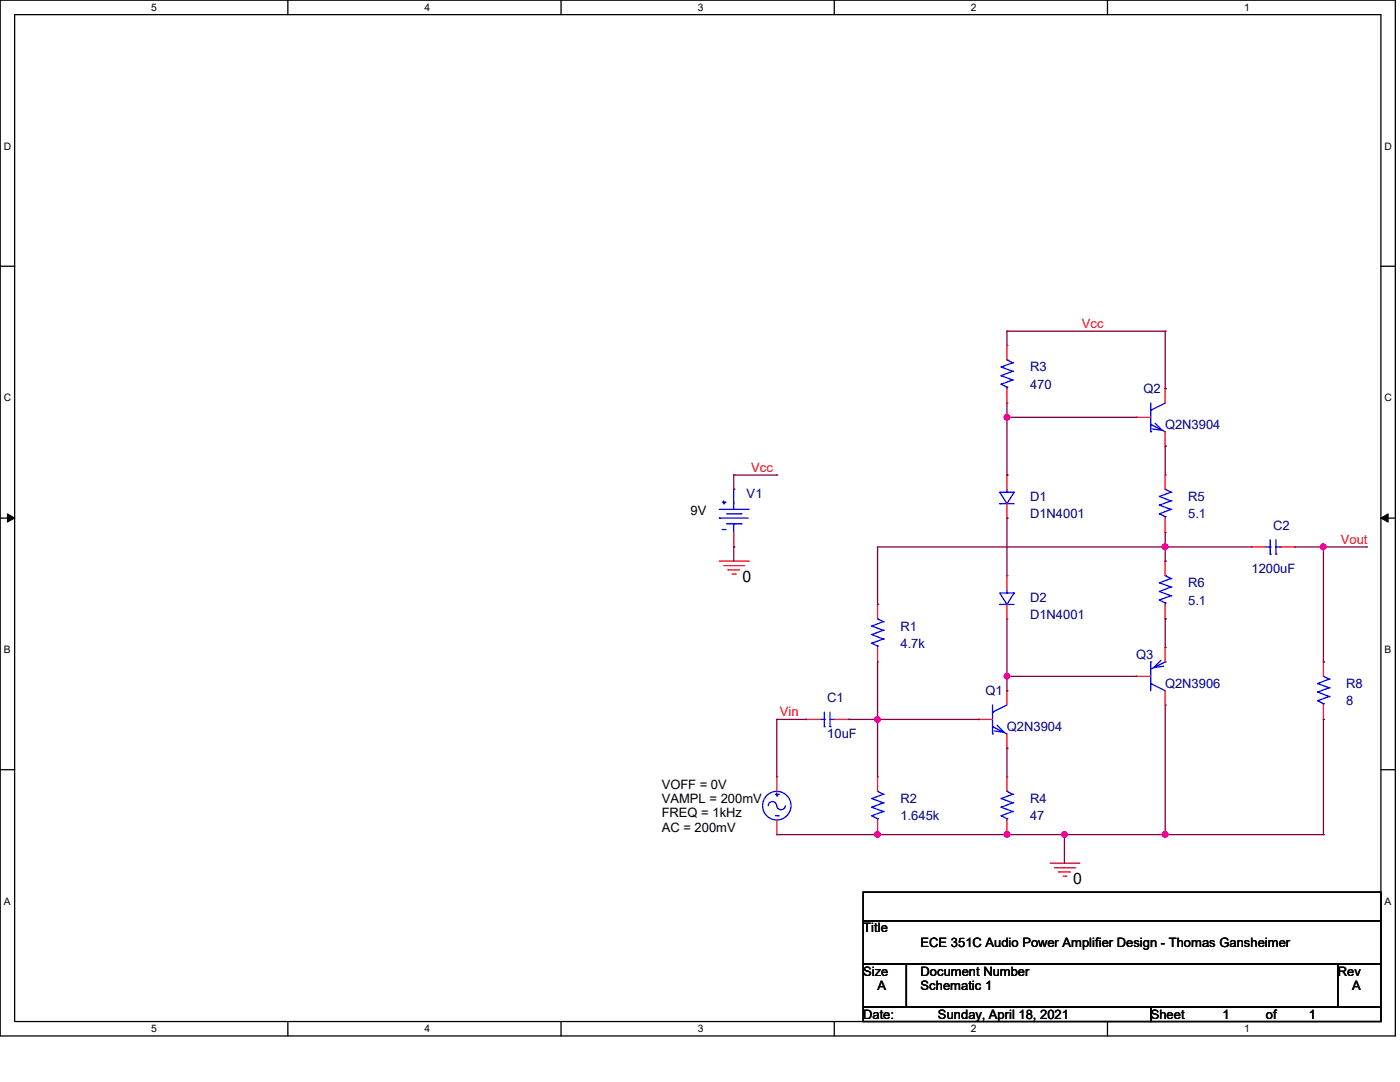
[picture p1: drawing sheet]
<svg xmlns="http://www.w3.org/2000/svg" width="279mm" height="216mm" viewBox="0 0 279 216" stroke-linecap="round" stroke-linejoin="round" font-family="sans-serif">
<path d="M0 0h278.5v206.7h-278.5zM2.9 2.9h272.7v200.9h-272.7z" fill="none" stroke="#000" stroke-width=".25"/>
<g fill="#fff">
<path d="M30.2 .3h1.1v2.3h-1.1z"/>
<path d="M30.2 204.1h1.1v2.3h-1.1z"/>
</g>
<path d="M57.4 0v2.9M57.4 203.8v2.9" fill="none" stroke="#000" stroke-width=".25"/>
<g fill="#fff">
<path d="M84.7 .3h1.1v2.3h-1.1z"/>
<path d="M84.7 204.1h1.1v2.3h-1.1z"/>
</g>
<path d="M112 0v2.9M112 203.8v2.9" fill="none" stroke="#000" stroke-width=".25"/>
<g fill="#fff">
<path d="M139.2 .3h1.1v2.3h-1.1z"/>
<path d="M139.2 204.1h1.1v2.3h-1.1z"/>
</g>
<path d="M166.5 0v2.9M166.5 203.8v2.9" fill="none" stroke="#000" stroke-width=".25"/>
<g fill="#fff">
<path d="M193.8 .3h1.1v2.3h-1.1z"/>
<path d="M193.8 204.1h1.1v2.3h-1.1z"/>
</g>
<path d="M221 0v2.9M221 203.8v2.9" fill="none" stroke="#000" stroke-width=".25"/>
<g fill="#fff">
<path d="M248.3 .3h1.1v2.3h-1.1z"/>
<path d="M248.3 204.1h1.1v2.3h-1.1z"/>
<path d="M.8 28h1.4v2.3h-1.4z"/>
<path d="M276.3 28h1.4v2.3h-1.4z"/>
<path d="M.8 78.2h1.4v2.3h-1.4z"/>
<path d="M276.3 78.2h1.4v2.3h-1.4z"/>
</g>
<path d="M0 53.1h2.9M275.6 53.1h2.9" fill="none" stroke="#000" stroke-width=".25"/>
<g fill="#fff">
<path d="M.8 128.5h1.3v2.2h-1.3z"/>
<path d="M276.3 128.5h1.3v2.2h-1.3z"/>
</g>
<path d="M0 103.4h2.9M275.6 103.4h2.9" fill="none" stroke="#000" stroke-width=".25"/>
<path d="M1.5 102.5l1.4 .9-1.4 .8zM275.6 103.4l1.4-.9v1.7z" fill="#000" stroke="#000" stroke-width=".2"/>
<g fill="#fff">
<path d="M.8 178.7h1.3v2.2h-1.3z"/>
<path d="M276.3 178.7h1.3v2.2h-1.3z"/>
</g>
<path d="M0 153.6h2.9M275.6 153.6h2.9M172.3 178h103.3v5.7h-103.3zM172.3 183.7h103.3v8.7h-103.3zM172.3 192.4h8.6v8.6h-8.6zM180.9 192.4h86.1v8.6h-86.1zM267 192.4h8.6v8.6h-8.6zM172.3 201h57.4v2.8h-57.4zM229.7 201h45.9v2.8h-45.9z" fill="none" stroke="#000" stroke-width=".25"/>
<g fill="none" stroke="#f00" stroke-width=".25">
<path d="M201 68.9h.1M201 68.9v2.9M201 77.6v2.8M232.5 77.6h.1M232.5 77.6v2.8M146.4 97.6h.1M201 94.8h.1M201 80.4h.1M201 94.8v2.8M226.8 83.3h.1M226.8 83.3h2.9M232.5 94.8h.1"/>
<path d="M232.5 89h.1M232.5 86.1v2.9M232.5 94.8v2.8M143.6 112h5.7M144.4 112.9h4M145.3 113.7h.1M145.3 113.7h2.3M146.1 114.6h.6M146.4 109.1h.1M146.4 106.3v2.8M146.7 114.6h.1M148.4 112.9h.1"/>
<path d="M149.3 112h.1M201 114.9h.1M201 103.4h.1M201 100.5v2.9M201 114.9v2.8M232.5 112h.1M232.5 106.3h.1M232.5 103.4v2.9M232.5 112v2.9M249.8 109.1h.1M249.8 109.1h2.8M255.5 109.1h2.9"/>
<path d="M258.4 109.1h.1M175.1 120.6h.1M175.1 132.1h.1M175.1 120.6v2.9M175.1 129.2v2.9M201 123.5h.1M201 137.8h.1M201 120.6v2.9M201 137.8v2.9M226.8 135h.1M226.8 135h2.9M232.5 123.5h.1"/>
<path d="M232.5 129.2h.1M232.5 120.6v2.9M232.5 129.2v2.9M232.5 137.8v2.9M264.1 132.1h.1M264.1 132.1v2.9M155 155h.1M155 155v2.9M160.8 143.6h.1M160.8 143.6h2.9M166.5 143.6h2.9M169.4 143.6h.1"/>
<path d="M175.1 155h.1M175.1 155v2.9M195.2 143.6h.1M195.2 143.6h2.9M201 155h.1M201 149.3h.1M201 146.4v2.9M201 155v2.9M232.5 140.7h.1M264.1 143.6h.1M264.1 140.7v2.9M155 166.5h.1"/>
<path d="M155 163.7v2.8M175.1 166.5h.1M175.1 163.7v2.8M201 166.5h.1M201 163.7v2.8M209.6 172.3h5.7M210.4 173.1h4.1M211.3 174h.1M211.3 174h2.3M212.2 174.8h.5M212.7 174.8h.1M214.5 173.1h.1"/>
<path d="M215.3 172.3h.1"/>
</g>
<g fill="none" stroke="#00f" stroke-width=".25">
<path d="M199.8 76.7h.1M199.8 75h.1M199.8 73.2h.1M199.8 76.7l1.2 .6M199.8 75l2.3 .8M199.8 73.2l2.3 .9M201 71.8h.1M201 77.3h.1M201 77.3v.3M201 71.8l1.1 .6M202.1 75.8h.1M202.1 74.1h.1"/>
<path d="M202.1 72.4h.1M202.1 75.8l-2.3 .9M202.1 74.1l-2.3 .9M202.1 72.4l-2.3 .8M144.4 99.9v.6M146.4 97.6h.1M146.4 97.6v4M199.5 98.2h2.9l-1.4 2.3zM201 98.2h.1M201 97.6v.6M229.7 81.9h.1M229.7 84.7h.1"/>
<path d="M229.7 86.1h.1M229.7 80.4v5.7M229.7 84.7l2.8 1.4M230.5 84.5l1.4 1.4-1.9-.3M231.4 99.1h.1M231.4 99.1l2.3 .8M232.5 97.6h.1M232.5 97.6l1.2 .6M232.5 80.4l-2.8 1.5M233.7 99.9h.1M233.7 98.2h.1M233.7 99.9l-2.3 .9"/>
<path d="M233.7 98.2l-2.3 .9M143.6 103.4h.1M143.6 103.4h5.7M143.6 101.6h5.7M144.1 100.2h.6M144.1 105.7h.6M144.4 100.5h.1M144.7 100.2h.1M144.7 105.7h.1M145 102.5h2.9M145 104.5h2.9M146.4 101.6h.1"/>
<path d="M146.4 104.5h.1M146.4 104.5v1.8M147.9 102.5h.1M147.9 104.5h.1M149.3 101.6h.1M199.5 118.3h2.9l-1.4 2.3zM199.5 100.5h.1M199.5 100.5h2.9M201 118.3h.1M201 117.7v.6M231.4 119.7h.1M231.4 118h.1"/>
<path d="M231.4 116.3h.1M231.4 102.5h.1M231.4 100.8h.1M231.4 119.7l1.1 .6M231.4 118l2.3 .9M231.4 116.3l2.3 .8M231.4 102.5l1.1 .6M231.4 100.8l2.3 .8M232.5 114.9h.1M232.5 103.1h.1M232.5 114.9l1.2 .5M232.5 103.1v.3"/>
<path d="M233.7 118.9h.1M233.7 117.1h.1M233.7 115.4h.1M233.7 101.6h.1M233.7 118.9l-2.3 .8M233.7 117.1l-2.3 .9M233.7 115.4l-2.3 .9M233.7 101.6l-2.3 .9M252.6 109.1h.9M253.5 110.6h.1M253.5 109.1h.1M253.5 107.7v2.9"/>
<path d="M254.6 110.6h.1M254.6 107.7v2.9M254.6 109.1h.9M255.5 109.1h.1M174 128.4h.1M174 126.6h.1M174 124.9h.1M174 128.4l1.1 .5M174 126.6l2.3 .9M174 124.9l2.3 .9M175.1 123.5h.1M175.1 128.9h.1"/>
<path d="M175.1 128.9v.3M175.1 123.5l1.2 .5M176.3 127.5h.1M176.3 125.8h.1M176.3 124h.1M176.3 127.5l-2.3 .9M176.3 125.8l-2.3 .8M176.3 124l-2.3 .9M199.5 120.6h.1M199.5 120.6h2.9M229.7 136.4h.1M229.7 132.1h.1"/>
<path d="M229.7 136.4l2.8 1.4M229.7 132.1v5.7M231.7 131.8l-1.4 1.4 1.9-.3M232.5 120.3h.1M232.5 132.1h.1M232.5 120.3v.3M232.5 132.1l-2.8 1.4M263 139.8h.1M263 138.1h.1M263 136.4h.1M263 139.8l1.1 .6M263 138.1l2.3 .9"/>
<path d="M263 136.4l2.3 .8M264.1 135h.1M264.1 135l1.2 .5M265.3 139h.1M265.3 137.2h.1M265.3 135.5h.1M265.3 139l-2.3 .8M265.3 137.2l-2.3 .9M265.3 135.5l-2.3 .9M154.8 158.5h.5M155 158.8h.1M155 158.2v.6"/>
<path d="M155.3 158.5h.1M163.7 143.6h.8M164.5 145h.1M164.5 143.6h.1M164.5 142.1v2.9M165.7 145h.1M165.7 142.1v2.9M165.7 143.6h.8M166.5 143.6h.1M174 159.3h.1M174 159.3l2.3 .9M175.1 157.9h.1"/>
<path d="M175.1 157.9l1.2 .6M176.3 158.5h.1M176.3 158.5l-2.3 .8M198.1 142.1h.1M198.1 145h.1M198.1 146.4h.1M198.1 145l2.9 1.4M198.1 140.7v5.7M199 144.7l1.4 1.4-2-.3M199.8 159.3h.1M199.8 159.3l2.3 .9M201 157.9h.1"/>
<path d="M201 157.9l1.1 .6M201 140.7l-2.9 1.4M202.1 158.5h.1M202.1 158.5l-2.3 .8M264.1 140.4h.1M264.1 140.4v.3M153.3 160.8a.83 .83 0 0 1 .9-.9 .83 .83 0 0 1 .8 .9M154.8 162.8h.5M155 160.8a.85 .85 0 0 0 .9 .8 .85 .85 0 0 0 .8-.8M155.3 162.8h.1M174 162.8h.1M174 161.1h.1"/>
<path d="M174 162.8l1.1 .6M174 161.1l2.3 .8M175.1 163.4h.1M175.1 163.4v.3M176.3 161.9h.1M176.3 160.2h.1M176.3 161.9l-2.3 .9M176.3 160.2l-2.3 .9M199.8 162.8h.1M199.8 161.1h.1M199.8 162.8l1.2 .6M199.8 161.1l2.3 .8"/>
<path d="M201 163.4h.1M201 163.4v.3M202.1 161.9h.1M202.1 160.2h.1M202.1 161.9l-2.3 .9M202.1 160.2l-2.3 .9"/>
<circle cx="155" cy="160.8" r="2.85"/>
</g>
<g fill="none" stroke="#800040" stroke-width=".25">
<path d="M201 66.1h.1M201 66.1v2.8M201 66.1h31.5M232.5 66.1h.1M232.5 77.6h.1M232.5 66.1v11.5M146.4 94.8h.1M146.4 94.8v2.8M146.4 94.8h8.6M155 94.8h.1M201 83.3h.1M201 94.8h.1"/>
<path d="M201 80.4v14.4M201 83.3h25.8M232.5 89h.1M232.5 89v5.8M146.4 109.1h.1M146.4 109.1v2.9M201 103.4h.1M201 103.4v11.5M232.5 109.1h.1M232.5 112h.1M232.5 106.3v5.7M249.8 109.1h-74.7v11.5"/>
<path d="M258.4 109.1h14.3M264.1 109.1h.1M264.1 109.1v23M272.7 109.1h.1M175.1 120.6h.1M175.1 132.1v22.9M201 135h.1M201 137.8h.1M201 123.5v14.3M201 135h25.8M232.5 123.5h.1M232.5 123.5v5.7"/>
<path d="M264.1 132.1h.1M155 143.6h.1M155 143.6v11.4M155 143.6h5.8M160.8 143.6h.1M169.4 143.6h25.8M175.1 143.6h.1M195.2 143.6h.1M201 149.3h.1M201 149.3v5.7M232.5 140.7v25.8M264.1 143.6h.1"/>
<path d="M264.1 143.6v22.9M155 166.5h109.1M175.1 166.5h.1M201 166.5h.1M212.4 166.5h.1M212.4 166.5v5.8M232.5 166.5h.1M264.1 166.5h.1"/>
</g>
<g fill="#f0f" stroke="#f0f" stroke-width=".25">
<circle cx="175.1" cy="143.6" r=".56"/>
<circle cx="175.1" cy="166.5" r=".56"/>
<circle cx="201" cy="166.5" r=".55"/>
<circle cx="212.4" cy="166.5" r=".55"/>
<circle cx="201" cy="83.3" r=".55"/>
<circle cx="264.1" cy="109.1" r=".55"/>
<circle cx="232.5" cy="166.5" r=".56"/>
<circle cx="201" cy="134.9" r=".55"/>
<circle cx="232.5" cy="109.1" r=".56"/>
</g>
<g font-size="3.1">
<text x="148.2" y="116.2">0</text>
<text x="214.2" y="176.5">0</text>
</g>
<g font-size="2.6" fill="#f00">
<text x="215.9" y="65.5">Vcc</text>
<text x="149.9" y="94.2">Vcc</text>
<text x="267.6" y="108.5">Vout</text>
<text x="155.6" y="143">Vin</text>
</g>
<g font-size="2.6" fill="#000080">
<text x="205.6" y="74.1">R3</text>
<text x="205.6" y="77.6">470</text>
<text x="228.2" y="78.4">Q2</text>
<text x="232.5" y="85.6">Q2N3904</text>
<text x="149" y="99.4">V1</text>
<text x="205.6" y="99.9">D1</text>
<text x="237.1" y="99.9">R5</text>
<text x="205.6" y="103.4">D1N4001</text>
<text x="237.1" y="103.4">5.1</text>
<text x="254.1" y="105.7">C2</text>
<text x="237.1" y="117.2">R6</text>
<text x="249.8" y="114.3">1200uF</text>
<text x="179.7" y="125.8">R1</text>
<text x="205.6" y="120.1">D2</text>
<text x="205.6" y="123.5">D1N4001</text>
<text x="237.1" y="120.6">5.1</text>
<text x="179.7" y="129.2">4.7k</text>
<text x="226.8" y="131.5">Q3</text>
<text x="232.5" y="137.3">Q2N3906</text>
<text x="268.7" y="137.3">R8</text>
<text x="165.1" y="140.2">C1</text>
<text x="196.7" y="138.7">Q1</text>
<text x="268.7" y="140.7">8</text>
<text x="165.1" y="147.3">10uF</text>
<text x="201" y="145.9">Q2N3904</text>
<text x="179.7" y="160.2">R2</text>
<text x="205.6" y="160.2">R4</text>
<text x="179.7" y="163.7">1.645k</text>
<text x="205.6" y="163.7">47</text>
</g>
<g font-size="2.6">
<text x="137.8" y="102.8">9V</text>
<text x="132.1" y="160.2">VAMPL = 200mV</text>
<text x="132.1" y="157.4">VOFF = 0V</text>
<text x="132.1" y="163.1">FREQ = 1kHz</text>
<text x="132.1" y="166">AC = 200mV</text>
<text x="172.3" y="186.1">Title</text>
<text x="183.7" y="188.9">ECE 351C Audio Power Amplifier Design - Thomas Gansheimer</text>
<text x="172.3" y="194.7">Size</text>
<text x="175.1" y="197.6">A</text>
<text x="183.7" y="194.7">Document Number</text>
<text x="183.7" y="197.6">Schematic 1</text>
<text x="267" y="194.7">Rev</text>
<text x="269.8" y="197.6">A</text>
<text x="172.3" y="203.3">Date:</text>
<text x="187.2" y="203.3">Sunday, April 18, 2021</text>
<text x="229.7" y="203.3">Sheet</text>
<text x="244" y="203.3">1</text>
<text x="252.6" y="203.3">of</text>
<text x="261.2" y="203.3">1</text>
</g>
<g font-size="2.1">
<text x="30.2" y="2.2">5</text>
<text x="84.7" y="2.2">4</text>
<text x="139.2" y="2.2">3</text>
<text x="193.8" y="2.2">2</text>
<text x="248.3" y="2.2">1</text>
<text x=".8" y="29.8">D</text>
<text x="276.3" y="29.8">D</text>
<text x=".8" y="80.1">C</text>
<text x="276.3" y="80.1">C</text>
<text x=".8" y="130.3">B</text>
<text x="276.3" y="130.3">B</text>
<text x=".8" y="180.5">A</text>
<text x="276.3" y="180.5">A</text>
<text x="30.2" y="206">5</text>
<text x="84.7" y="206">4</text>
<text x="139.2" y="206">3</text>
<text x="193.8" y="206">2</text>
<text x="248.3" y="206">1</text>
</g>
</svg>
